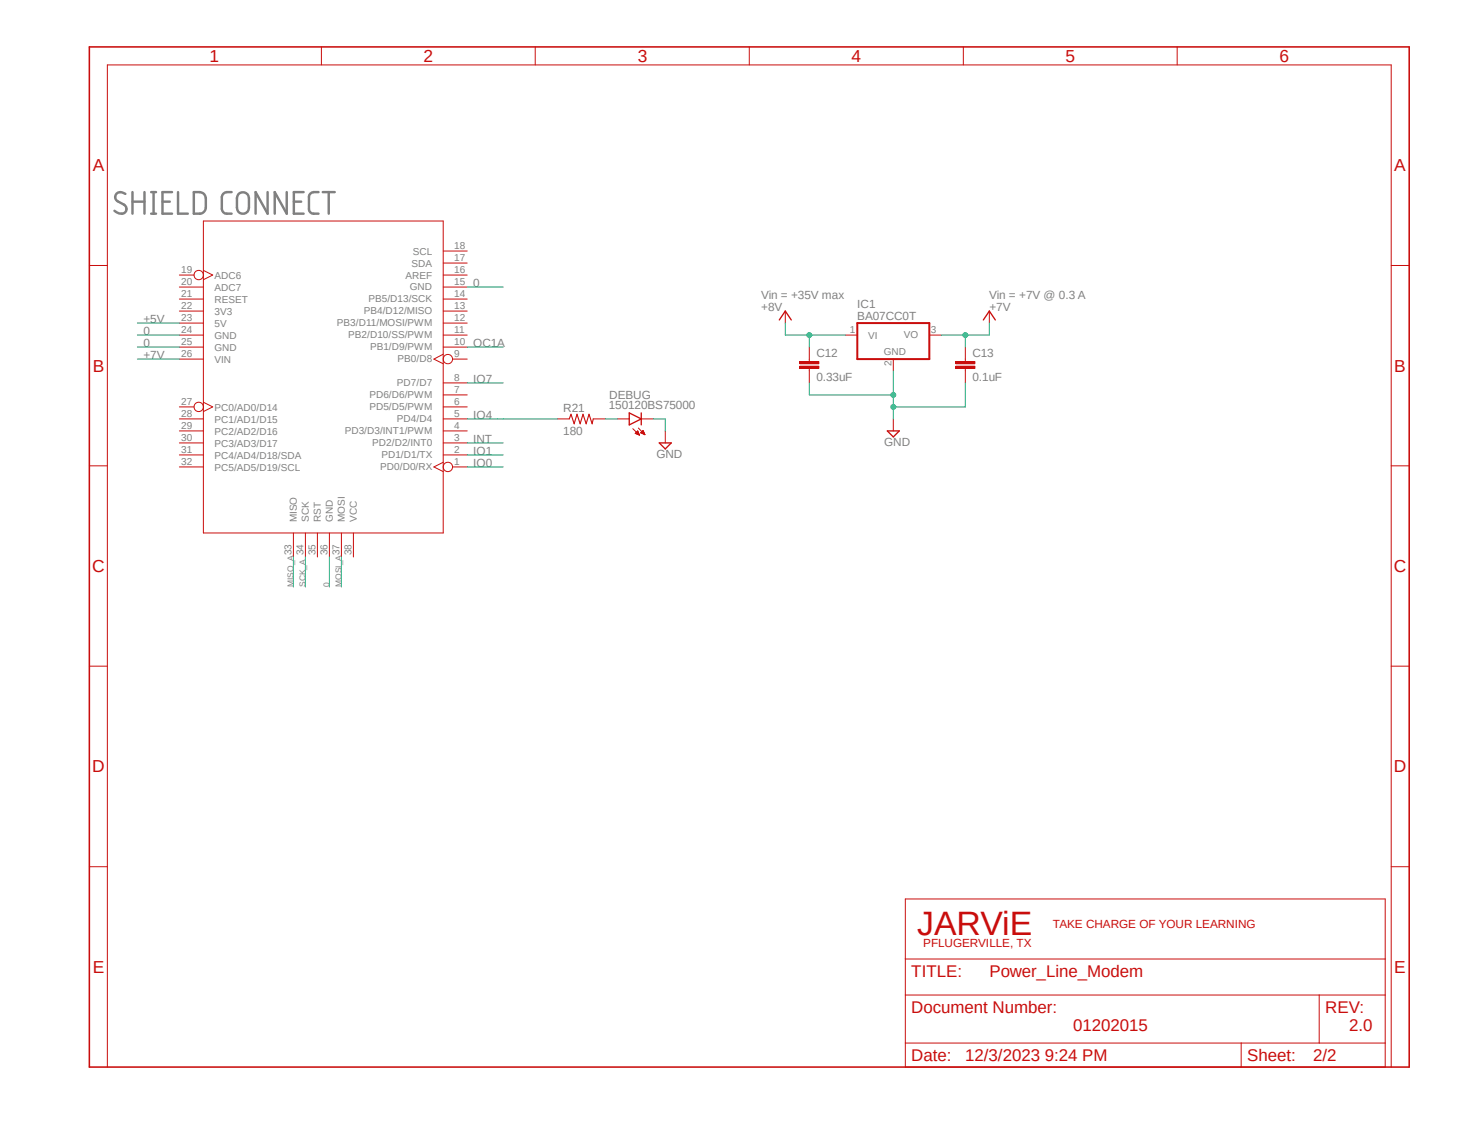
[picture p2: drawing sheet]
<svg xmlns="http://www.w3.org/2000/svg" width="279mm" height="216mm" viewBox="0 0 279 216" stroke-linecap="round" stroke-linejoin="round" font-family="sans-serif">
<path d="M16.6 8.6l252.1 195.1M268.7 8.6l-252.1 195.1" fill="none" stroke="#fff" stroke-width=".19"/>
<g fill="none" stroke="#808080" stroke-width=".47">
<path d="M23.9 36.9a1.14 1.14 0 0 0-1.2-.3 1.14 1.14 0 0 0-.8 .9l.2 .6 1.6 .9a.96 .96 0 0 1 .3 1.3 .96 .96 0 0 1-1.3 .3l-.9-.5M25.2 36.6v4.1M25.2 38.4h2.3M27.5 36.6v4.1M28.8 36.6h.9M29.3 36.6v4.1M30.9 38.4h1.4M32.8 36.6h-1.9v4.1h1.9M33.9 36.6v4.1h1.9M36.9 36.6a2 2 0 0 1 2 .4 3.7 3.7 0 0 1 .2 2.9 1.17 1.17 0 0 1-1 .8h-1.2zM44.1 36.6h-.9a1.03 1.03 0 0 0-1 .9v2.3a.94 .94 0 0 0 1 .9h.9M45.4 37a1.16 1.16 0 0 1 1.2-.3 1.16 1.16 0 0 1 .8 1v1.8a1.14 1.14 0 0 1-1.1 1.2 1.14 1.14 0 0 1-1.2-1.2v-1.8z"/>
<path d="M51 36.6v4.1l-2.3-4.1v4.1M54.6 36.6v4.1l-2.3-4.1v4.1M56 38.4h1.4M57.8 36.6h-1.8v4.1h1.8M60.7 36.6h-1a.94 .94 0 0 0-.9 .9v2.3a.87 .87 0 0 0 .9 .9h1M61.5 36.6h2.3M62.6 36.6v4.1M28.8 40.7h.9"/>
</g>
<g fill="none" stroke="#c90d0c" stroke-width=".19">
<path d="M61.2 8.9v3.5M101.9 8.9v3.5M142.7 8.9v3.5M183.5 8.9v3.5M224.2 8.9v3.5M17 50.5h3.4M34.2 59.2h4.5M34.2 56.9h4.5M34.2 54.7h4.5M34.2 52.4h2.8M38.7 42.1h45.7v59.4h-45.7zM38.7 51.5l1.8 .9-1.8 .9"/>
<path d="M84.4 59.2h4.6M84.4 56.9h4.6M84.4 54.7h4.6M84.4 52.4h4.6M84.4 50.1h4.6M84.4 47.8h4.6M149.6 59.2v2.3M188.4 59.2v2.3M265 50.5h3.4M34.2 79.8h4.5M34.2 77.5h2.8M34.2 68.4h4.5"/>
<path d="M34.2 66.1h4.5M34.2 63.8h4.5M34.2 61.5h4.5M38.7 76.6l1.8 .9-1.8 .9M84.4 79.8h4.6M84.4 77.5h4.6M84.4 75.2h4.6M84.4 72.9h4.6M84.4 67.4l-1.8 1 1.8 .9M84.4 66.1h4.6M84.4 63.8h4.6M84.4 61.5h4.6"/>
<path d="M86.2 68.4h2.8M106.1 79.8h2.3M113 79.8h2.3M117.6 79.8h2.2M122.1 79.8h2.3M152.3 69.7h3.7v.4h-3.7zM152.3 68.8h3.7v.5h-3.7zM154.1 66.1v2.7M154.1 70.2v2.7M161 63.8h2.3M170.1 68.4v2.2M170.1 79.8v2.2"/>
<path d="M177 63.8h2.3M182 69.7h3.7v.4h-3.7zM182 68.8h3.7v.5h-3.7zM183.9 66.1v2.7M183.9 70.2v2.7M17 88.7h3.4M34.2 88.9h4.5M34.2 86.6h4.5M34.2 84.3h4.5M34.2 82h4.5M84.4 88l-1.8 .9 1.8 .9M84.4 86.6h4.6"/>
<path d="M84.4 84.3h4.6M84.4 82h4.6M86.2 88.9h2.8M120.5 81.6l1.3 1.2M121 82.5l.8 .3M121 82.5l.5-.5 .3 .8M121 82.5h.7M121.1 82.5h.5M121.1 82.4h.5M121.2 82.6h.5M121.2 82.3h.3M121.3 82.2h.2"/>
<path d="M121.4 82.7h.3M121.4 82.2h.1M121.4 82.1h.1M121.5 82.7h.3M121.6 81.5l1.2 1.3M121.7 82.8h.1M122 82.4l.5-.4 .3 .8zM122 82.4h.7M122.1 82.5h.6M122.1 82.3h.5M122.2 82.2h.4M122.3 82.2h.3"/>
<path d="M122.3 82.5h.4M122.3 82.1h.3M122.4 82h.1M122.5 82.6h.3M122.6 82.7h.2M122.8 82.7l.1 .1M126.7 82v2.3M265 88.7h3.4M55.9 101.5v4.5M58.2 101.5v4.5M60.5 101.5v4.5M62.7 101.5v4.5"/>
<path d="M65 101.5v4.5M67.3 101.5v4.5M17 126.8h3.4M265 126.8h3.4M17 165h3.4M172.4 171.2h91.4v32h-91.4zM265 165h3.4M172.4 189.4h91.4M172.4 198.6h91.4M172.4 182.6h91.4M236.4 198.6v4.6M251.2 189.4v9.2"/>
<path d="M20.4 203.2v-190.8h244.6v190.8"/>
<circle cx="37.8" cy="52.4" r=".89"/>
<circle cx="37.8" cy="77.5" r=".89"/>
<circle cx="85.3" cy="68.4" r=".89"/>
<circle cx="85.3" cy="88.9" r=".89"/>
</g>
<path d="M152.3 69.9h3.7M152.3 69h3.7M182 69.9h3.7M182 69h3.7" fill="none" stroke="#c90d0c" stroke-width=".42"/>
<path d="M119.8 78.6l2.3 1.2-2.3 1.1zM122.1 78.6v2.3M148.4 60.9l1.2-1.7 1.1 1.7M187.3 60.9l1.1-1.7 1.2 1.7M125.6 84.3h2.2l-1.1 1.2zM169 82h2.3l-1.2 1.2z" fill="none" stroke="#c90d0c" stroke-width=".25"/>
<path d="M163.3 61.5h13.7v6.9h-13.7z" fill="none" stroke="#c90d0c" stroke-width=".38"/>
<path d="M108.4 79.8l.4-.9 .5 1.8 .6-1.8 .6 1.8 .5-1.8 .6 1.8 .6-1.8 .6 1.8 .2-.9" fill="none" stroke="#c90d0c" stroke-width=".21"/>
<path d="M17 8.9h251.4v194.3h-251.4z" fill="none" stroke="#c90d0c" stroke-width=".3"/>
<g fill="none" stroke="#0dab76" stroke-width=".19">
<path d="M89 54.7h6.8M26.2 61.5h8M26.2 66.1h8M26.2 63.8h8M89 72.9h6.8M89 79.8h17.1M89 66.1h6.8M154.1 72.9v2.3h16M170.1 70.6v9.2M89 88.9h6.8M89 84.3h6.8M89 86.6h6.8"/>
<path d="M55.9 106v5.8M58.2 106v5.8M62.7 106v5.8M65 106v5.8"/>
</g>
<circle cx="170.1" cy="75.2" r=".46" fill="#0dab76"/>
<g fill="none" stroke="#0dab76" stroke-width=".19">
<path d="M183.9 72.9v4.6h-13.8"/>
<circle cx="170.1" cy="75.2" r=".46"/>
</g>
<circle cx="170.1" cy="77.5" r=".46" fill="#0dab76"/>
<g fill="none" stroke="#0dab76" stroke-width=".19">
<path d="M124.4 79.8h2.3v2.2M149.6 63.8h11.4M154.1 63.8v2.3"/>
<circle cx="170.1" cy="77.5" r=".46"/>
</g>
<circle cx="154.1" cy="63.8" r=".46" fill="#0dab76"/>
<g fill="none" stroke="#0dab76" stroke-width=".19">
<path d="M115.3 79.8h2.3M149.6 61.5v2.3M179.3 63.8h9.1M183.9 63.8v2.3"/>
<circle cx="154.1" cy="63.8" r=".46"/>
</g>
<circle cx="183.9" cy="63.8" r=".46" fill="#0dab76"/>
<g fill="none" stroke="#0dab76" stroke-width=".19">
<path d="M26.2 68.4h8M188.4 61.5v2.3"/>
<circle cx="183.9" cy="63.8" r=".46"/>
</g>
<text font-size="6.4" fill="#c90d0c" x="174.7" y="178">JARViE</text>
<g font-size="3.3" fill="#c90d0c">
<text x="39.9" y="11.8">1</text>
<text x="80.7" y="11.8">2</text>
<text x="121.5" y="11.8">3</text>
<text x="162.2" y="11.8">4</text>
<text x="202.9" y="11.8">5</text>
<text x="243.7" y="11.8">6</text>
<text x="17.7" y="32.6">A</text>
<text x="265.6" y="32.6">A</text>
<text x="17.7" y="70.7">B</text>
<text x="265.6" y="70.7">B</text>
<text x="17.6" y="108.9">C</text>
<text x="265.5" y="108.9">C</text>
<text x="17.6" y="147.1">D</text>
<text x="265.5" y="147.1">D</text>
<text x="17.7" y="185.2">E</text>
<text x="265.6" y="185.2">E</text>
</g>
<g font-size="3.2" fill="#c90d0c">
<text x="173.6" y="186">TITLE:</text>
<text x="188.4" y="186">Power_Line_Modem</text>
<text x="173.6" y="192.9">Document Number:</text>
<text x="204.4" y="196.3">01202015</text>
<text x="252.4" y="192.9">REV:</text>
<text x="257" y="196.3">2.0</text>
<text x="173.6" y="202">Date:</text>
<text x="183.9" y="202">12/3/2023 9:24 PM</text>
<text x="237.5" y="202">Sheet:</text>
<text x="250.1" y="202">2/2</text>
</g>
<g font-size="2.2" fill="#808080">
<text x="90.1" y="54.7">0</text>
<text x="145" y="56.9">Vin = +35V max</text>
<text x="145" y="59.2">+8V</text>
<text x="163.3" y="58.6">IC1</text>
<text x="188.4" y="56.9">Vin = +7V @ 0.3 A</text>
<text x="188.4" y="59.2">+7V</text>
<text x="27.3" y="61.5">+5V</text>
<text x="27.3" y="63.8">0</text>
<text x="163.3" y="60.9">BA07CC0T</text>
<text x="27.3" y="66.1">0</text>
<text x="27.3" y="68.4">+7V</text>
<text x="90.1" y="66.1">OC1A</text>
<text x="155.5" y="68">C12</text>
<text x="185.2" y="68">C13</text>
<text x="90.1" y="72.9">IO7</text>
<text x="116" y="77.9">150120BS75000</text>
<text x="116" y="75.9">DEBUG</text>
<text x="155.5" y="72.6">0.33uF</text>
<text x="185.2" y="72.6">0.1uF</text>
<text x="90.1" y="79.8">IO4</text>
<text x="107.3" y="82.8">180</text>
<text x="107.3" y="78.4">R21</text>
<text x="90.1" y="88.9">IO0</text>
<text x="90.1" y="84.3">INT</text>
<text x="90.1" y="86.6">IO1</text>
<text x="125" y="87.2">GND</text>
<text x="168.4" y="84.9">GND</text>
</g>
<g font-size="2.2" fill="#c90d0c">
<text x="200.5" y="176.7">TAKE CHARGE OF YOUR LEARNING</text>
<text x="175.9" y="180.3">PFLUGERVILLE, TX</text>
</g>
<g font-size="1.9" fill="#808080">
<text x="86.5" y="47.5">18</text>
<text x="34.5" y="52">19</text>
<text x="40.9" y="53">ADC6</text>
<text x="77.3" y="53">AREF</text>
<text x="78.4" y="50.8">SDA</text>
<text x="78.6" y="48.5">SCL</text>
<text x="86.5" y="52">16</text>
<text x="86.5" y="49.7">17</text>
<text x="34.5" y="54.3">20</text>
<text x="34.5" y="56.6">21</text>
<text x="34.5" y="58.9">22</text>
<text x="40.9" y="55.3">ADC7</text>
<text x="40.9" y="57.6">RESET</text>
<text x="40.9" y="59.9">3V3</text>
<text x="69.3" y="59.9">PB4/D12/MISO</text>
<text x="70.2" y="57.6">PB5/D13/SCK</text>
<text x="78.1" y="55.3">GND</text>
<text x="86.5" y="58.9">13</text>
<text x="86.5" y="56.6">14</text>
<text x="86.5" y="54.3">15</text>
<text x="34.5" y="61.2">23</text>
<text x="34.5" y="63.5">24</text>
<text x="34.5" y="65.7">25</text>
<text x="40.9" y="62.2">5V</text>
<text x="40.9" y="64.5">GND</text>
<text x="64.2" y="62.1">PB3/D11/MOSI/PWM</text>
<text x="66.3" y="64.4">PB2/D10/SS/PWM</text>
<text x="86.5" y="65.7">10</text>
<text x="86.5" y="63.5">11</text>
<text x="86.5" y="61.2">12</text>
<text x="161.9" y="63.5">1</text>
<text x="165.4" y="64.5">VI</text>
<text x="172.1" y="64.4">VO</text>
<text x="177.3" y="63.5">3</text>
<text x="34.5" y="68">26</text>
<text x="40.9" y="66.8">GND</text>
<text x="40.9" y="69">VIN</text>
<text x="70.5" y="66.7">PB1/D9/PWM</text>
<text x="75.7" y="69">PB0/D8</text>
<text x="86.5" y="68">9</text>
<text x="168.3" y="67.6">GND</text>
<text x="169.8" y="69.7" transform="rotate(-90 169.8 69.7)">2</text>
<text x="34.5" y="77.2">27</text>
<text x="70.4" y="75.9">PD6/D6/PWM</text>
<text x="75.6" y="73.6">PD7/D7</text>
<text x="86.5" y="77.2">6</text>
<text x="86.5" y="74.9">7</text>
<text x="86.5" y="72.6">8</text>
<text x="34.5" y="79.5">28</text>
<text x="34.5" y="81.7">29</text>
<text x="40.9" y="78.2">PC0/AD0/D14</text>
<text x="40.9" y="80.5">PC1/AD1/D15</text>
<text x="40.9" y="82.8">PC2/AD2/D16</text>
<text x="65.7" y="82.7">PD3/D3/INT1/PWM</text>
<text x="70.4" y="78.1">PD5/D5/PWM</text>
<text x="75.6" y="80.4">PD4/D4</text>
<text x="86.5" y="81.7">4</text>
<text x="86.5" y="79.5">5</text>
<text x="34.5" y="84">30</text>
<text x="34.5" y="86.3">31</text>
<text x="34.5" y="88.6">32</text>
<text x="40.9" y="85">PC3/AD3/D17</text>
<text x="40.9" y="87.3">PC4/AD4/D18/SDA</text>
<text x="40.9" y="89.6">PC5/AD5/D19/SCL</text>
<text x="70.9" y="85">PD2/D2/INT0</text>
<text x="72.4" y="89.6">PD0/D0/RX</text>
<text x="72.6" y="87.3">PD1/D1/TX</text>
<text x="86.5" y="88.6">1</text>
<text x="86.5" y="86.3">2</text>
<text x="86.5" y="84">3</text>
<text x="56.6" y="99.4" transform="rotate(-90 56.6 99.4)">MISO</text>
<text x="58.8" y="99.4" transform="rotate(-90 58.8 99.4)">SCK</text>
<text x="61.1" y="99.4" transform="rotate(-90 61.1 99.4)">RST</text>
<text x="63.4" y="99.4" transform="rotate(-90 63.4 99.4)">GND</text>
<text x="65.7" y="99.4" transform="rotate(-90 65.7 99.4)">MOSI</text>
<text x="68" y="99.4" transform="rotate(-90 68 99.4)">VCC</text>
<text x="55.5" y="105.7" transform="rotate(-90 55.5 105.7)">33</text>
<text x="57.8" y="105.7" transform="rotate(-90 57.8 105.7)">34</text>
<text x="60.1" y="105.7" transform="rotate(-90 60.1 105.7)">35</text>
<text x="62.4" y="105.7" transform="rotate(-90 62.4 105.7)">36</text>
<text x="64.7" y="105.7" transform="rotate(-90 64.7 105.7)">37</text>
<text x="67" y="105.7" transform="rotate(-90 67 105.7)">38</text>
</g>
<g font-size="1.6" fill="#808080">
<text x="55.9" y="111.8" transform="rotate(-90 55.9 111.8)">MISO_A</text>
<text x="58.2" y="111.8" transform="rotate(-90 58.2 111.8)">SCK_A</text>
<text x="62.7" y="111.8" transform="rotate(-90 62.7 111.8)">0</text>
<text x="65" y="111.8" transform="rotate(-90 65 111.8)">MOSI_A</text>
</g>
</svg>
